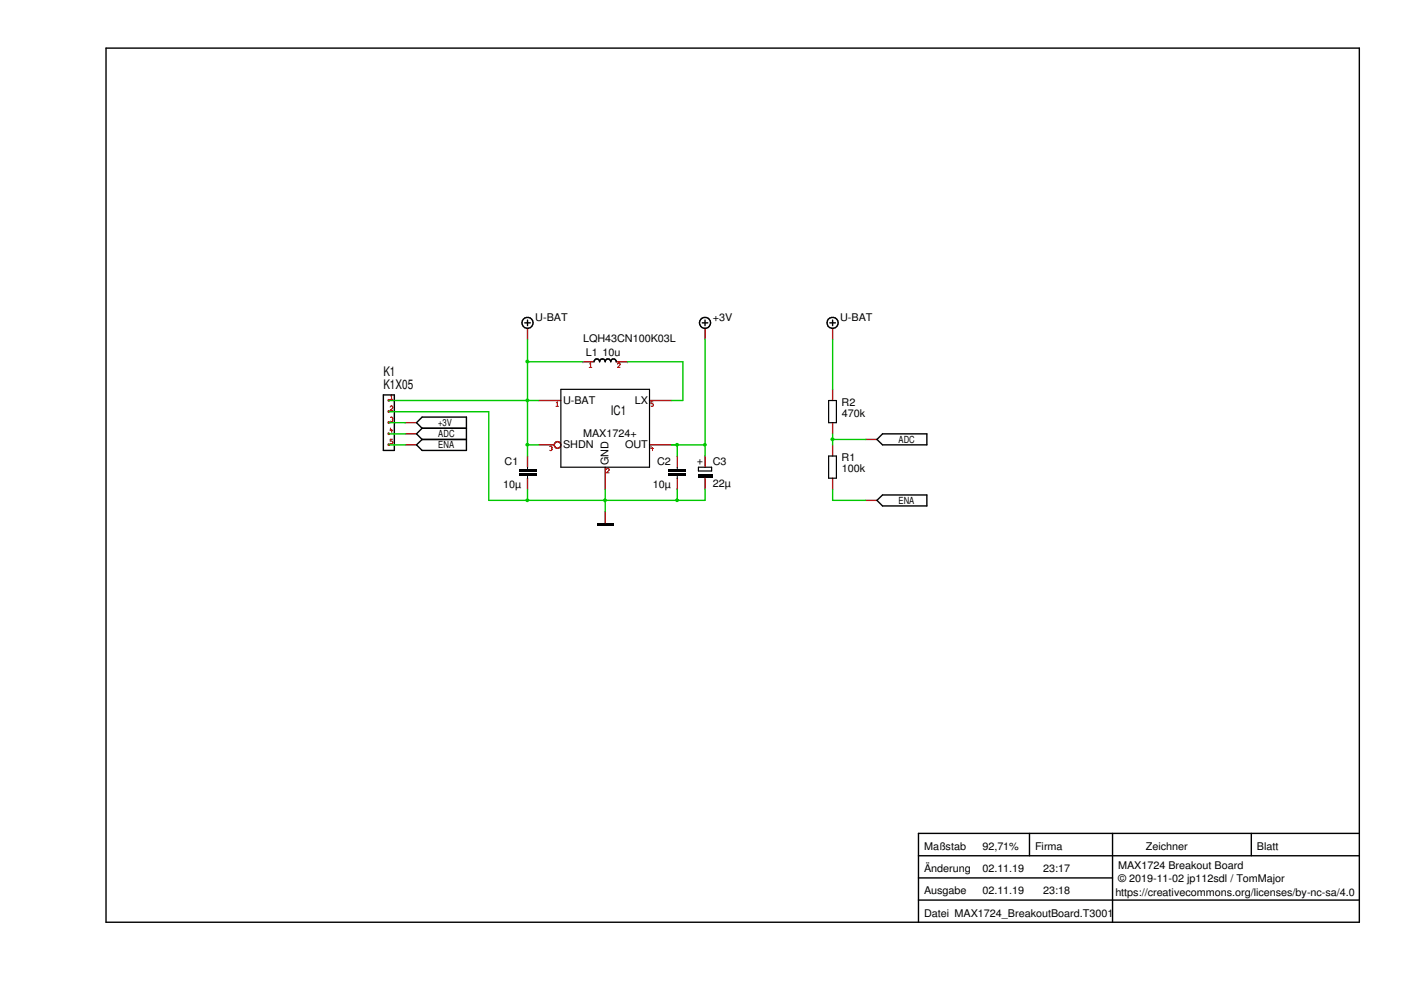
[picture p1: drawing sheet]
<svg xmlns="http://www.w3.org/2000/svg" width="297mm" height="210mm" viewBox="0 0 297 210" stroke-linecap="round" stroke-linejoin="round" font-family="sans-serif">
<path d="M176.5 69.6v2.4M86 94.3h2.3M86 92h2.3M86 89.6h2.3M176.5 82.5v2.4M176.5 89.6v2.4M176.5 94.3v2.4M183.6 93.2h2.3M176.5 101.4v2.4M183.6 106.1h2.3" fill="none" stroke="#c80000" stroke-width=".3"/>
<g fill="none" stroke="#000001" stroke-width=".3">
<path d="M175.9 68.5h1.2M176.5 67.9v1.1M89.5 90.8l-1.2-1.2 1.2-1.2h9.4v7.1h-9.4l-1.2-1.2 1.2-1.1M89.5 93.2h9.4M89.5 90.8l-1.2 1.2 1.2 1.2M89.5 90.8h9.4M187.1 92h9.4v2.3h-9.4l-1.2-1.1zM185.9 106.1l1.2-1.2h9.4v2.4h-9.4z"/>
<circle cx="176.5" cy="68.4" r="1.18"/>
</g>
<path d="M175.7 96.7h1.6v4.7h-1.6zM175.7 84.9h1.6v4.7h-1.6z" fill="none" stroke="#000001" stroke-width=".25"/>
<circle cx="82.4" cy="94.3" r=".3" fill="#c80000"/>
<path d="M83.2 93.1h-.5v.4h.4l.2 .3-.2 .3-.4-.1" fill="none" stroke="#c80000" stroke-width=".21"/>
<circle cx="82.4" cy="91.9" r=".3" fill="#c80000"/>
<path d="M82.8 90.8l-.1 .4h.6M83.1 91v.7" fill="none" stroke="#c80000" stroke-width=".21"/>
<circle cx="82.4" cy="89.6" r=".3" fill="#c80000"/>
<path d="M82.8 88.5h.4v.4M83.1 88.9h.1M83.2 88.9v.4h-.4" fill="none" stroke="#c80000" stroke-width=".21"/>
<circle cx="82.4" cy="87.2" r=".3" fill="#c80000"/>
<path d="M82.7 86.3l.2-.2h.3v.4l-.5 .5h.6" fill="none" stroke="#c80000" stroke-width=".21"/>
<circle cx="82.4" cy="84.9" r=".3" fill="#c80000"/>
<path d="M124.9 77.9h.6M125 77.2l.2-.2v.9M130.9 77.2l.2-.2h.3v.4l-.5 .5h.6M82.7 84.7h.6M82.8 83.9l.2-.2v1" fill="none" stroke="#c80000" stroke-width=".21"/>
<g fill="none" stroke="#000001" stroke-width=".3">
<path d="M111.3 68.5h1.1M111.8 67.9v1.1M125.9 76.7l.3-.5 .2-.1a.55 .55 0 0 1 .7 .6 .59 .59 0 0 1 .6-.6 .59 .59 0 0 1 .6 .6l.1-.2a.57 .57 0 0 1 .8-.3l.3 .5a.57 .57 0 0 1 .6-.6 .57 .57 0 0 1 .5 .6M81.3 83.7h2.3v11.8h-2.3z"/>
<circle cx="111.9" cy="68.4" r="1.17"/>
</g>
<path d="M111.8 69.6v2.4M123.6 76.7h2.3M130.6 76.7h2.4" fill="none" stroke="#c80000" stroke-width=".3"/>
<path d="M126.5 110.8h3.6v.6h-3.6z" fill-rule="evenodd" fill="#000001"/>
<path d="M149.5 69.6v2.4M128.3 108.5v2.3" fill="none" stroke="#c80000" stroke-width=".3"/>
<g fill="none" stroke="#000001" stroke-width=".3">
<path d="M148.9 68.5h1.2M149.5 67.9v1.1"/>
<circle cx="149.5" cy="68.4" r="1.17"/>
</g>
<path d="M148 100.6h3v.8h-3z" fill-rule="evenodd" fill="#000001"/>
<path d="M149.5 96.7v2.4M149.5 101.4v2.4" fill="none" stroke="#c80000" stroke-width=".3"/>
<path d="M148.1 99.1h2.8v.8h-2.8z" fill="none" stroke="#000001" stroke-width=".25"/>
<g fill="#000001">
<path d="M141.7 100.5h3.8v.4h-3.8z" fill-rule="evenodd"/>
<path d="M141.7 99.5h3.8v.5h-3.8z" fill-rule="evenodd"/>
</g>
<path d="M143.6 96.7v2.4M143.6 101.4v2.4" fill="none" stroke="#c80000" stroke-width=".3"/>
<path d="M143.6 99.1v.4M143.6 100.9v.5" fill="none" stroke="#000001" stroke-width=".21"/>
<g fill="#000001">
<path d="M110 100.5h3.7v.4h-3.7z" fill-rule="evenodd"/>
<path d="M110 99.5h3.7v.5h-3.7z" fill-rule="evenodd"/>
</g>
<g fill="none" stroke="#c80000" stroke-width=".3">
<path d="M111.8 96.7v2.4M114.2 94.3h3.3M114.2 84.9h4.7M128.3 99.1v4.7M137.7 94.3h4.7M137.7 84.9h4.7M111.8 101.4v2.4"/>
<circle cx="118.2" cy="94.3" r=".69"/>
</g>
<path d="M111.8 99.1v.4M111.8 100.9v.5" fill="none" stroke="#000001" stroke-width=".21"/>
<path d="M116.5 94.7h.5v.4M116.9 95.1h.1M117 95.1v.4h-.5M117.9 86.1h.5M117.9 85.4l.3-.2v.9M128.6 99.6l.2-.3 .3 .1 .1 .3-.6 .5h.6M138 94.6v.5h.6M138.3 94.9v.6M138.5 85.2h-.5v.4h.3l.3 .2-.3 .3h-.3" fill="none" stroke="#c80000" stroke-width=".21"/>
<path d="M118.9 82.5h18.8v16.6h-18.8z" fill="none" stroke="#000001" stroke-width=".25"/>
<path d="M22.5 10.2h265.7v185.3h-265.7zM218.3 176.7v4.7M235.9 176.7v18.8M265.3 176.7v4.7M288.2 176.7h-93.5v18.8M194.7 186.1h41.2M194.7 190.8h93.5M194.7 181.4h93.5" fill="none" stroke="#000001" stroke-width=".3"/>
<path d="M82.5 94.3h3.5M82.5 92h3.5M176.5 103.8v2.3h7.1" fill="none" stroke="#00c800" stroke-width=".3"/>
<circle cx="176.5" cy="93.1" r=".42" fill="#00c800"/>
<path d="M149.5 72v22.3M82.5 89.6h3.5M142.4 94.3h1.2M176.5 92v2.3M176.5 93.2h7.1" fill="none" stroke="#00c800" stroke-width=".3"/>
<circle cx="143.6" cy="94.3" r=".41" fill="#00c800"/>
<path d="M142.4 94.3h7.1v2.4M143.6 94.3v2.4" fill="none" stroke="#00c800" stroke-width=".3"/>
<circle cx="149.4" cy="94.3" r=".41" fill="#00c800"/>
<path d="M123.6 76.7h.1" fill="none" stroke="#f0f" stroke-width=".3"/>
<path d="M111.8 76.7h11.8M176.5 72v10.5M82.5 84.9h29.3" fill="none" stroke="#00c800" stroke-width=".3"/>
<circle cx="111.8" cy="76.6" r=".41" fill="#00c800"/>
<path d="M111.8 72v4.7" fill="none" stroke="#00c800" stroke-width=".3"/>
<circle cx="111.8" cy="94.3" r=".41" fill="#00c800"/>
<path d="M111.8 94.3v2.4" fill="none" stroke="#00c800" stroke-width=".3"/>
<circle cx="111.8" cy="84.9" r=".42" fill="#00c800"/>
<path d="M111.8 76.7v17.6h2.4M133 76.7h11.8v8.2h-2.4M82.5 87.3h21.1v18.8h8.2M111.8 84.9h2.4M143.6 103.8v2.3M149.5 103.8v2.3" fill="none" stroke="#00c800" stroke-width=".3"/>
<path d="M133 76.7h.1" fill="none" stroke="#f0f" stroke-width=".3"/>
<g fill="#00c800">
<circle cx="111.8" cy="106.1" r=".41"/>
<circle cx="143.6" cy="106.1" r=".41"/>
</g>
<path d="M128.3 106.1h21.2" fill="none" stroke="#00c800" stroke-width=".3"/>
<circle cx="128.3" cy="106.1" r=".41" fill="#00c800"/>
<path d="M111.8 103.8v2.3h16.5M128.3 103.8v4.7" fill="none" stroke="#00c800" stroke-width=".3"/>
<g font-size="2.8" fill="#000001">
<text x="81.3" y="79.6">K1</text>
<text x="81.3" y="82.5">K1X05</text>
<text x="129.5" y="87.9">IC1</text>
</g>
<g font-size="2.2" fill="#000001">
<text x="113.5" y="68">U-BAT</text>
<text x="151.1" y="68">+3V</text>
<text x="178.1" y="68">U-BAT</text>
<text x="123.6" y="72.6">LQH43CN100K03L</text>
<text x="124.2" y="75.5">L1</text>
<text x="127.7" y="75.5">10u</text>
<text x="119.4" y="85.6">U-BAT</text>
<text x="134.6" y="85.6">LX</text>
<text x="178.4" y="86.1">R2</text>
<text x="178.5" y="88.4">470k</text>
<text x="119.4" y="95">SHDN</text>
<text x="123.6" y="92.6">MAX1724+</text>
<text x="132.5" y="95">OUT</text>
<text x="107" y="98.7">C1</text>
<text x="129" y="98.6" transform="rotate(-90 129 98.6)">GND</text>
<text x="139.3" y="98.7">C2</text>
<text x="148.9" y="98.7" transform="rotate(-90 148.9 98.7)">+</text>
<text x="151.1" y="98.6">C3</text>
<text x="178.4" y="97.8">R1</text>
<text x="178.5" y="100.2">100k</text>
<text x="106.7" y="103.4">10µ</text>
<text x="138.4" y="103.4">10µ</text>
<text x="151.1" y="103.3">22µ</text>
<text x="195.9" y="185">Änderung</text>
<text x="195.9" y="180.3">Maßstab</text>
<text x="208.3" y="185">02.11.19</text>
<text x="208.3" y="180.3">92,71%</text>
<text x="219.5" y="180.3">Firma</text>
<text x="221.2" y="185">23:17</text>
<text x="237.1" y="184.3">MAX1724 Breakout Board</text>
<text x="243" y="180.3">Zeichner</text>
<text x="266.5" y="180.3">Blatt</text>
<text x="195.9" y="189.7">Ausgabe</text>
<text x="208.3" y="189.7">02.11.19</text>
<text x="221.2" y="189.7">23:18</text>
<text x="236.5" y="189.9">https://creativecommons.org/licenses/by-nc-sa/4.0</text>
<text x="237.1" y="187.1">© 2019-11-02 jp112sdl / TomMajor</text>
<text x="195.9" y="194.4">Datei MAX1724_BreakoutBoard.T3001</text>
</g>
<g font-size="2.1" fill="#000001">
<text x="92.9" y="95">ENA</text>
<text x="92.9" y="92.7">ADC</text>
<text x="92.9" y="90.3">+3V</text>
<text x="190.5" y="93.9">ADC</text>
<text x="190.5" y="106.8">ENA</text>
</g>
</svg>
